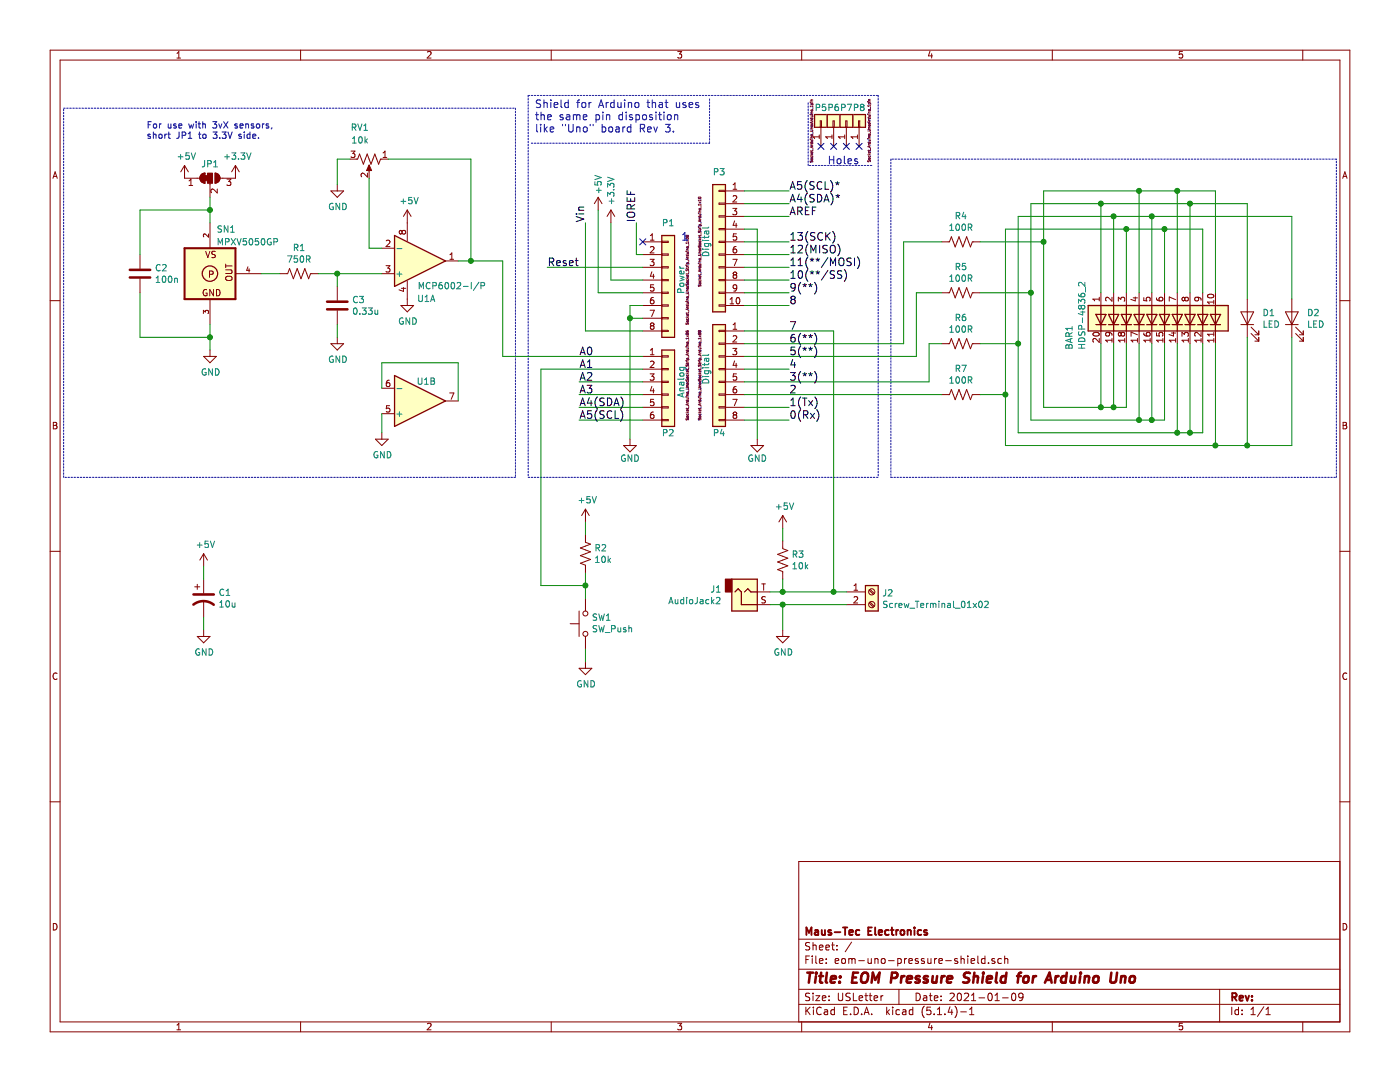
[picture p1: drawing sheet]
EESchema Schematic File Version 4
LIBS:eom-uno-pressure-shield-cache
EELAYER 30 0
EELAYER END
$Descr USLetter 11000 8500
encoding utf-8
Sheet 1 1
Title "EOM Pressure Shield for Arduino Uno"
Date "2021-01-09"
Rev ""
Comp "Maus-Tec Electronics"
Comment1 ""
Comment2 ""
Comment3 ""
Comment4 ""
$EndDescr
Text Label 4600 1750 1    60   ~ 0
Vin
Text Label 5000 1750 1    60   ~ 0
IOREF
Text Label 4550 2800 0    60   ~ 0
A0
Text Label 4550 2900 0    60   ~ 0
A1
Text Label 4550 3000 0    60   ~ 0
A2
Text Label 4550 3100 0    60   ~ 0
A3
Text Label 4550 3200 0    60   ~ 0
A4(SDA)
Text Label 4550 3300 0    60   ~ 0
A5(SCL)
Text Label 6200 3300 0    60   ~ 0
0(Rx)
Text Label 6200 3100 0    60   ~ 0
2
Text Label 6200 3200 0    60   ~ 0
1(Tx)
Text Label 6200 3000 0    60   ~ 0
3(**)
Text Label 6200 2900 0    60   ~ 0
4
Text Label 6200 2800 0    60   ~ 0
5(**)
Text Label 6200 2700 0    60   ~ 0
6(**)
Text Label 6200 2600 0    60   ~ 0
7
Text Label 6200 2400 0    60   ~ 0
8
Text Label 6200 2300 0    60   ~ 0
9(**)
Text Label 6200 2200 0    60   ~ 0
10(**/SS)
Text Label 6200 2100 0    60   ~ 0
11(**/MOSI)
Text Label 6200 2000 0    60   ~ 0
12(MISO)
Text Label 6200 1900 0    60   ~ 0
13(SCK)
Text Label 6200 1700 0    60   ~ 0
AREF
NoConn ~ 5050 1900
Text Label 6200 1600 0    60   ~ 0
A4(SDA)*
Text Label 6200 1500 0    60   ~ 0
A5(SCL)*
Text Notes 6500 1300 0    60   ~ 0
Holes
Text Notes 4200 1050 0    60   ~ 0
Shield for Arduino that uses\nthe same pin disposition\nlike "Uno" board Rev 3.
$Comp
L Connector_Generic:Conn_01x08 P1
U 1 1
P 5250 2200
F 0 "P1" H 5250 2650 50  0000 C CNN
F 1 "Power" V 5350 2200 50  0000 C CNN
F 2 "Socket_Arduino_Uno:Socket_Strip_Arduino_1x08" V 5400 2200 20  0000 C CNN
F 3 "" H 5250 2200 50  0000 C CNN
	1    5250 2200
	1    0    0    -1  
$EndComp
Text Label 4300 2100 0    60   ~ 0
Reset
$Comp
L power:+3.3V #PWR012
U 1 1
P 4800 1750
F 0 "#PWR012" H 4800 1600 50  0001 C CNN
F 1 "+3.3V" V 4800 2000 50  0000 C CNN
F 2 "" H 4800 1750 50  0000 C CNN
F 3 "" H 4800 1750 50  0000 C CNN
	1    4800 1750
	1    0    0    -1  
$EndComp
$Comp
L power:+5V #PWR011
U 1 1
P 4700 1650
F 0 "#PWR011" H 4700 1500 50  0001 C CNN
F 1 "+5V" V 4700 1850 50  0000 C CNN
F 2 "" H 4700 1650 50  0000 C CNN
F 3 "" H 4700 1650 50  0000 C CNN
	1    4700 1650
	1    0    0    -1  
$EndComp
$Comp
L power:GND #PWR013
U 1 1
P 4950 3450
F 0 "#PWR013" H 4950 3200 50  0001 C CNN
F 1 "GND" H 4950 3300 50  0000 C CNN
F 2 "" H 4950 3450 50  0000 C CNN
F 3 "" H 4950 3450 50  0000 C CNN
	1    4950 3450
	1    0    0    -1  
$EndComp
$Comp
L power:GND #PWR014
U 1 1
P 5950 3450
F 0 "#PWR014" H 5950 3200 50  0001 C CNN
F 1 "GND" H 5950 3300 50  0000 C CNN
F 2 "" H 5950 3450 50  0000 C CNN
F 3 "" H 5950 3450 50  0000 C CNN
	1    5950 3450
	1    0    0    -1  
$EndComp
$Comp
L Connector_Generic:Conn_01x06 P2
U 1 1
P 5250 3000
F 0 "P2" H 5250 2600 50  0000 C CNN
F 1 "Analog" V 5350 3000 50  0000 C CNN
F 2 "Socket_Arduino_Uno:Socket_Strip_Arduino_1x06" V 5400 3050 20  0000 C CNN
F 3 "" H 5250 3000 50  0000 C CNN
	1    5250 3000
	1    0    0    -1  
$EndComp
$Comp
L Connector_Generic:Conn_01x01 P5
U 1 1
P 6450 950
F 0 "P5" V 6550 950 50  0000 C CNN
F 1 "CONN_01X01" V 6550 950 50  0001 C CNN
F 2 "Socket_Arduino_Uno:Arduino_1pin" H 6371 1024 20  0000 C CNN
F 3 "" H 6450 950 50  0000 C CNN
	1    6450 950 
	0    -1   -1   0   
$EndComp
$Comp
L Connector_Generic:Conn_01x01 P6
U 1 1
P 6550 950
F 0 "P6" V 6650 950 50  0000 C CNN
F 1 "CONN_01X01" V 6650 950 50  0001 C CNN
F 2 "Socket_Arduino_Uno:Arduino_1pin" H 6550 950 20  0001 C CNN
F 3 "" H 6550 950 50  0000 C CNN
	1    6550 950 
	0    -1   -1   0   
$EndComp
$Comp
L Connector_Generic:Conn_01x01 P7
U 1 1
P 6650 950
F 0 "P7" V 6750 950 50  0000 C CNN
F 1 "CONN_01X01" V 6750 950 50  0001 C CNN
F 2 "Socket_Arduino_Uno:Arduino_1pin" V 6650 950 20  0001 C CNN
F 3 "" H 6650 950 50  0000 C CNN
	1    6650 950 
	0    -1   -1   0   
$EndComp
$Comp
L Connector_Generic:Conn_01x01 P8
U 1 1
P 6750 950
F 0 "P8" V 6850 950 50  0000 C CNN
F 1 "CONN_01X01" V 6850 950 50  0001 C CNN
F 2 "Socket_Arduino_Uno:Arduino_1pin" H 6674 872 20  0000 C CNN
F 3 "" H 6750 950 50  0000 C CNN
	1    6750 950 
	0    -1   -1   0   
$EndComp
NoConn ~ 6450 1150
NoConn ~ 6550 1150
NoConn ~ 6650 1150
NoConn ~ 6750 1150
$Comp
L Connector_Generic:Conn_01x08 P4
U 1 1
P 5650 2900
F 0 "P4" H 5650 2400 50  0000 C CNN
F 1 "Digital" V 5750 2900 50  0000 C CNN
F 2 "Socket_Arduino_Uno:Socket_Strip_Arduino_1x08" V 5800 2850 20  0000 C CNN
F 3 "" H 5650 2900 50  0000 C CNN
	1    5650 2900
	-1   0    0    -1  
$EndComp
Wire Notes Line
	4175 1125 5575 1125
Wire Notes Line
	5575 1125 5575 775 
Wire Wire Line
	5000 1750 5000 2000
Wire Wire Line
	5000 2000 5050 2000
Wire Wire Line
	5050 2200 4800 2200
Wire Wire Line
	5050 2300 4700 2300
Wire Wire Line
	5050 2600 4600 2600
Wire Wire Line
	5050 2400 4950 2400
Wire Wire Line
	5050 2500 4950 2500
Connection ~ 4950 2500
Wire Wire Line
	4600 2600 4600 1750
Wire Wire Line
	4700 2300 4700 1650
Wire Wire Line
	4800 2200 4800 1750
Wire Wire Line
	5050 3000 4550 3000
Wire Wire Line
	5050 3100 4550 3100
Wire Wire Line
	5050 3200 4550 3200
Wire Wire Line
	5050 3300 4550 3300
$Comp
L Connector_Generic:Conn_01x10 P3
U 1 1
P 5650 1900
F 0 "P3" H 5650 2450 50  0000 C CNN
F 1 "Digital" V 5750 1900 50  0000 C CNN
F 2 "Socket_Arduino_Uno:Socket_Strip_Arduino_1x10" V 5800 1900 20  0000 C CNN
F 3 "" H 5650 1900 50  0000 C CNN
	1    5650 1900
	-1   0    0    -1  
$EndComp
Wire Wire Line
	5850 2400 6200 2400
Wire Wire Line
	5850 2300 6200 2300
Wire Wire Line
	5850 2200 6200 2200
Wire Wire Line
	5850 2100 6200 2100
Wire Wire Line
	5850 2000 6200 2000
Wire Wire Line
	5850 1900 6200 1900
Wire Wire Line
	5850 1700 6200 1700
Wire Wire Line
	5850 1600 6200 1600
Wire Wire Line
	5850 1500 6200 1500
Wire Wire Line
	5850 3300 6200 3300
Wire Wire Line
	5850 3200 6200 3200
Wire Wire Line
	5850 2900 6200 2900
Wire Wire Line
	5850 1800 5950 1800
Wire Wire Line
	5950 1800 5950 3450
Wire Wire Line
	4950 2400 4950 2500
Wire Wire Line
	4950 2500 4950 3450
Wire Wire Line
	5050 2100 4300 2100
Text Notes 5350 1900 0    60   ~ 0
1
Wire Notes Line
	6850 1300 6350 1300
Wire Notes Line
	6350 1300 6350 800 
$Comp
L MPXV4006GP:MPXV4006GP SN1
U 1 1
P 1650 2150
F 0 "SN1" H 1700 2500 50  0000 L CNN
F 1 "MPXV5050GP" H 1700 2400 50  0000 L CNN
F 2 "MPXV4006GP:SOP8-1369" H 1650 2150 50  0001 L BNN
F 3 "" H 1650 2150 50  0001 L BNN
	1    1650 2150
	1    0    0    -1  
$EndComp
$Comp
L Amplifier_Operational:MCP6002-xP U1
U 1 1
P 3300 2050
F 0 "U1" H 3350 2350 50  0000 C CNN
F 1 "MCP6002-I/P" H 3550 2250 50  0000 C CNN
F 2 "Package_DIP:DIP-8_W7.62mm_LongPads" H 3300 2050 50  0001 C CNN
F 3 "http://ww1.microchip.com/downloads/en/DeviceDoc/21733j.pdf" H 3300 2050 50  0001 C CNN
	1    3300 2050
	1    0    0    1   
$EndComp
$Comp
L Amplifier_Operational:MCP6002-xP U1
U 2 1
P 3300 3150
F 0 "U1" H 3350 3000 50  0000 C CNN
F 1 "MCP6002-I/P" H 3300 2874 50  0001 C CNN
F 2 "Package_DIP:DIP-8_W7.62mm_LongPads" H 3300 3150 50  0001 C CNN
F 3 "http://ww1.microchip.com/downloads/en/DeviceDoc/21733j.pdf" H 3300 3150 50  0001 C CNN
	2    3300 3150
	1    0    0    1   
$EndComp
$Comp
L Amplifier_Operational:MCP6002-xP U1
U 3 1
P 3300 2050
F 0 "U1" H 3258 2096 50  0001 L CNN
F 1 "MCP6002-I/P" V 3700 1800 50  0001 L CNN
F 2 "Package_DIP:DIP-8_W7.62mm_LongPads" H 3300 2050 50  0001 C CNN
F 3 "http://ww1.microchip.com/downloads/en/DeviceDoc/21733j.pdf" H 3300 2050 50  0001 C CNN
	3    3300 2050
	1    0    0    -1  
$EndComp
$Comp
L power:GND #PWR08
U 1 1
P 3200 2350
F 0 "#PWR08" H 3200 2100 50  0001 C CNN
F 1 "GND" H 3205 2177 50  0000 C CNN
F 2 "" H 3200 2350 50  0001 C CNN
F 3 "" H 3200 2350 50  0001 C CNN
	1    3200 2350
	1    0    0    -1  
$EndComp
$Comp
L power:+5V #PWR07
U 1 1
P 3200 1750
F 0 "#PWR07" H 3200 1600 50  0001 C CNN
F 1 "+5V" H 3215 1923 50  0000 C CNN
F 2 "" H 3200 1750 50  0001 C CNN
F 3 "" H 3200 1750 50  0001 C CNN
	1    3200 1750
	1    0    0    -1  
$EndComp
$Comp
L Device:R_US R1
U 1 1
P 2350 2150
F 0 "R1" V 2145 2150 50  0000 C CNN
F 1 "750R" V 2236 2150 50  0000 C CNN
F 2 "Resistor_THT:R_Axial_DIN0207_L6.3mm_D2.5mm_P10.16mm_Horizontal" V 2390 2140 50  0001 C CNN
F 3 "~" H 2350 2150 50  0001 C CNN
	1    2350 2150
	0    1    1    0   
$EndComp
$Comp
L Device:C C3
U 1 1
P 2650 2400
F 0 "C3" H 2765 2446 50  0000 L CNN
F 1 "0.33u" H 2765 2355 50  0000 L CNN
F 2 "Capacitor_THT:C_Disc_D5.0mm_W2.5mm_P2.50mm" H 2688 2250 50  0001 C CNN
F 3 "~" H 2650 2400 50  0001 C CNN
	1    2650 2400
	1    0    0    -1  
$EndComp
$Comp
L power:GND #PWR05
U 1 1
P 2650 2650
F 0 "#PWR05" H 2650 2400 50  0001 C CNN
F 1 "GND" H 2655 2477 50  0000 C CNN
F 2 "" H 2650 2650 50  0001 C CNN
F 3 "" H 2650 2650 50  0001 C CNN
	1    2650 2650
	1    0    0    -1  
$EndComp
$Comp
L power:GND #PWR02
U 1 1
P 1650 2750
F 0 "#PWR02" H 1650 2500 50  0001 C CNN
F 1 "GND" H 1655 2577 50  0000 C CNN
F 2 "" H 1650 2750 50  0001 C CNN
F 3 "" H 1650 2750 50  0001 C CNN
	1    1650 2750
	1    0    0    -1  
$EndComp
$Comp
L Jumper:SolderJumper_3_Bridged12 JP1
U 1 1
P 1650 1400
F 0 "JP1" H 1650 1513 50  0000 C CNN
F 1 "SolderJumper_3_Bridged12" H 1650 1514 50  0001 C CNN
F 2 "Jumper:SolderJumper-3_P1.3mm_Bridged12_Pad1.0x1.5mm_NumberLabels" H 1650 1400 50  0001 C CNN
F 3 "~" H 1650 1400 50  0001 C CNN
	1    1650 1400
	1    0    0    -1  
$EndComp
$Comp
L power:+5V #PWR01
U 1 1
P 1450 1400
F 0 "#PWR01" H 1450 1250 50  0001 C CNN
F 1 "+5V" H 1465 1573 50  0000 C CNN
F 2 "" H 1450 1400 50  0001 C CNN
F 3 "" H 1450 1400 50  0001 C CNN
	1    1450 1400
	1    0    0    -1  
$EndComp
$Comp
L power:+3.3V #PWR03
U 1 1
P 1850 1400
F 0 "#PWR03" H 1850 1250 50  0001 C CNN
F 1 "+3.3V" H 1865 1573 50  0000 C CNN
F 2 "" H 1850 1400 50  0001 C CNN
F 3 "" H 1850 1400 50  0001 C CNN
	1    1850 1400
	1    0    0    -1  
$EndComp
Wire Wire Line
	1650 1550 1650 1650
Wire Wire Line
	1650 2550 1650 2650
$Comp
L Device:C C2
U 1 1
P 1100 2150
F 0 "C2" H 1215 2196 50  0000 L CNN
F 1 "100n" H 1215 2105 50  0000 L CNN
F 2 "Capacitor_THT:C_Disc_D5.0mm_W2.5mm_P2.50mm" H 1138 2000 50  0001 C CNN
F 3 "~" H 1100 2150 50  0001 C CNN
	1    1100 2150
	1    0    0    -1  
$EndComp
Connection ~ 1650 1650
Wire Wire Line
	1650 1650 1650 1750
Wire Wire Line
	1100 1650 1650 1650
Connection ~ 1650 2650
Wire Wire Line
	1650 2650 1650 2750
Wire Wire Line
	1100 2300 1100 2650
Wire Wire Line
	1100 2650 1650 2650
Wire Wire Line
	1100 1650 1100 2000
Text Notes 1150 1100 0    50   ~ 0
For use with 3vX sensors,\nshort JP1 to 3.3V side.
Wire Wire Line
	2650 2150 2650 2250
Wire Wire Line
	2650 2150 2500 2150
Wire Wire Line
	2650 2550 2650 2650
Wire Wire Line
	2050 2150 2200 2150
$Comp
L Device:R_POT_US RV1
U 1 1
P 2900 1250
F 0 "RV1" V 2650 1250 50  0000 R CNN
F 1 "10k" V 2750 1250 50  0000 R CNN
F 2 "Potentiometer_THT:Potentiometer_Bourns_3386P_Vertical" H 2900 1250 50  0001 C CNN
F 3 "~" H 2900 1250 50  0001 C CNN
	1    2900 1250
	0    1    1    0   
$EndComp
Wire Wire Line
	2650 2150 3000 2150
Connection ~ 2650 2150
Wire Wire Line
	3000 1950 2900 1950
Wire Wire Line
	2900 1950 2900 1400
Wire Wire Line
	3050 1250 3700 1250
Wire Wire Line
	3700 1250 3700 2050
Wire Wire Line
	3700 2050 3600 2050
$Comp
L power:GND #PWR04
U 1 1
P 2650 1450
F 0 "#PWR04" H 2650 1200 50  0001 C CNN
F 1 "GND" H 2655 1277 50  0000 C CNN
F 2 "" H 2650 1450 50  0001 C CNN
F 3 "" H 2650 1450 50  0001 C CNN
	1    2650 1450
	1    0    0    -1  
$EndComp
Wire Wire Line
	2650 1450 2650 1250
Wire Wire Line
	2650 1250 2750 1250
Wire Wire Line
	3600 3150 3600 2850
Wire Wire Line
	3600 2850 3000 2850
Wire Wire Line
	3000 2850 3000 3050
Wire Wire Line
	3000 3250 3000 3400
$Comp
L power:GND #PWR06
U 1 1
P 3000 3400
F 0 "#PWR06" H 3000 3150 50  0001 C CNN
F 1 "GND" H 3005 3227 50  0000 C CNN
F 2 "" H 3000 3400 50  0001 C CNN
F 3 "" H 3000 3400 50  0001 C CNN
	1    3000 3400
	1    0    0    -1  
$EndComp
Wire Notes Line
	4050 3750 500  3750
Wire Notes Line
	500  3750 500  850 
Wire Notes Line
	500  850  4050 850 
Wire Notes Line
	4050 850  4050 3750
$Comp
L LED:HDSP-4836_2 BAR1
U 1 1
P 9050 2500
F 0 "BAR1" H 9300 3150 50  0000 R CNN
F 1 "HDSP-4836_2" H 9300 3050 50  0000 R CNN
F 2 "Display:HDSP-4836" H 9050 1700 50  0001 C CNN
F 3 "https://docs.broadcom.com/docs/AV02-1798EN" H 7050 2700 50  0001 C CNN
	1    9050 2500
	0    -1   1    0   
$EndComp
$Comp
L Device:R_US R4
U 1 1
P 7550 1900
F 0 "R4" V 7345 1900 50  0000 C CNN
F 1 "100R" V 7436 1900 50  0000 C CNN
F 2 "Resistor_THT:R_Axial_DIN0207_L6.3mm_D2.5mm_P10.16mm_Horizontal" V 7590 1890 50  0001 C CNN
F 3 "~" H 7550 1900 50  0001 C CNN
	1    7550 1900
	0    1    1    0   
$EndComp
$Comp
L Device:R_US R5
U 1 1
P 7550 2300
F 0 "R5" V 7345 2300 50  0000 C CNN
F 1 "100R" V 7436 2300 50  0000 C CNN
F 2 "Resistor_THT:R_Axial_DIN0207_L6.3mm_D2.5mm_P10.16mm_Horizontal" V 7590 2290 50  0001 C CNN
F 3 "~" H 7550 2300 50  0001 C CNN
	1    7550 2300
	0    1    1    0   
$EndComp
$Comp
L Device:R_US R6
U 1 1
P 7550 2700
F 0 "R6" V 7345 2700 50  0000 C CNN
F 1 "100R" V 7436 2700 50  0000 C CNN
F 2 "Resistor_THT:R_Axial_DIN0207_L6.3mm_D2.5mm_P10.16mm_Horizontal" V 7590 2690 50  0001 C CNN
F 3 "~" H 7550 2700 50  0001 C CNN
	1    7550 2700
	0    1    1    0   
$EndComp
$Comp
L Device:R_US R7
U 1 1
P 7550 3100
F 0 "R7" V 7345 3100 50  0000 C CNN
F 1 "100R" V 7436 3100 50  0000 C CNN
F 2 "Resistor_THT:R_Axial_DIN0207_L6.3mm_D2.5mm_P10.16mm_Horizontal" V 7590 3090 50  0001 C CNN
F 3 "~" H 7550 3100 50  0001 C CNN
	1    7550 3100
	0    1    1    0   
$EndComp
Wire Wire Line
	7700 3100 7900 3100
Wire Wire Line
	7900 3100 7900 3500
Wire Wire Line
	7700 2700 8000 2700
Wire Wire Line
	8000 2700 8000 3400
Wire Wire Line
	7700 2300 8100 2300
Wire Wire Line
	8100 2300 8100 3300
Wire Wire Line
	7700 1900 8200 1900
Wire Wire Line
	8200 1900 8200 3200
Wire Wire Line
	8200 1900 8200 1500
Connection ~ 8200 1900
Wire Wire Line
	8100 2300 8100 1600
Connection ~ 8100 2300
Wire Wire Line
	8000 2700 8000 1700
Connection ~ 8000 2700
Wire Wire Line
	7900 3100 7900 1800
Connection ~ 7900 3100
Wire Wire Line
	8200 1500 8950 1500
Wire Wire Line
	8000 1700 8750 1700
Wire Wire Line
	7900 1800 8850 1800
Wire Wire Line
	8200 3200 8650 3200
Wire Wire Line
	8100 3300 8950 3300
Wire Wire Line
	8000 3400 9250 3400
Wire Wire Line
	7900 3500 9550 3500
Wire Wire Line
	8650 2700 8650 3200
Connection ~ 8650 3200
Wire Wire Line
	8650 3200 8750 3200
Wire Wire Line
	8750 2700 8750 3200
Connection ~ 8750 3200
Wire Wire Line
	8750 3200 8850 3200
Wire Wire Line
	8850 2700 8850 3200
Wire Wire Line
	8950 2700 8950 3300
Connection ~ 8950 3300
Wire Wire Line
	8950 3300 9050 3300
Wire Wire Line
	9050 2700 9050 3300
Connection ~ 9050 3300
Wire Wire Line
	9050 3300 9150 3300
Wire Wire Line
	9150 2700 9150 3300
Wire Wire Line
	9250 2700 9250 3400
Connection ~ 9250 3400
Wire Wire Line
	9250 3400 9350 3400
Wire Wire Line
	9350 2700 9350 3400
Connection ~ 9350 3400
Wire Wire Line
	9350 3400 9450 3400
Wire Wire Line
	9450 2700 9450 3400
Wire Wire Line
	9550 2700 9550 3500
Connection ~ 9550 3500
Wire Wire Line
	9550 3500 9800 3500
Wire Wire Line
	8100 1600 8650 1600
Wire Wire Line
	8650 1600 8650 2300
Connection ~ 8650 1600
Wire Wire Line
	8650 1600 9350 1600
Wire Wire Line
	8750 2300 8750 1700
Connection ~ 8750 1700
Wire Wire Line
	8750 1700 9050 1700
Wire Wire Line
	8850 2300 8850 1800
Connection ~ 8850 1800
Wire Wire Line
	8850 1800 9150 1800
Wire Wire Line
	8950 2300 8950 1500
Connection ~ 8950 1500
Wire Wire Line
	8950 1500 9250 1500
Wire Wire Line
	9050 2300 9050 1700
Connection ~ 9050 1700
Wire Wire Line
	9150 2300 9150 1800
Connection ~ 9150 1800
Wire Wire Line
	9150 1800 9450 1800
Wire Wire Line
	9250 2300 9250 1500
Connection ~ 9250 1500
Wire Wire Line
	9250 1500 9550 1500
Wire Wire Line
	9350 2300 9350 1600
Connection ~ 9350 1600
Wire Wire Line
	9350 1600 9800 1600
Wire Wire Line
	9450 2300 9450 1800
Wire Wire Line
	9550 2300 9550 1500
$Comp
L Device:LED D1
U 1 1
P 9800 2500
F 0 "D1" V 9839 2383 50  0000 R CNN
F 1 "LED" V 9748 2383 50  0000 R CNN
F 2 "LED_THT:LED_D3.0mm" H 9800 2500 50  0001 C CNN
F 3 "~" H 9800 2500 50  0001 C CNN
	1    9800 2500
	0    -1   -1   0   
$EndComp
$Comp
L Device:LED D2
U 1 1
P 10150 2500
F 0 "D2" V 10189 2383 50  0000 R CNN
F 1 "LED" V 10098 2383 50  0000 R CNN
F 2 "LED_THT:LED_D3.0mm" H 10150 2500 50  0001 C CNN
F 3 "~" H 10150 2500 50  0001 C CNN
	1    10150 2500
	0    -1   -1   0   
$EndComp
Wire Wire Line
	9800 1600 9800 2350
Wire Wire Line
	10150 2350 10150 1700
Wire Wire Line
	9050 1700 10150 1700
Wire Wire Line
	9800 2650 9800 3500
Connection ~ 9800 3500
Wire Wire Line
	10150 2650 10150 3500
Wire Wire Line
	9800 3500 10150 3500
Wire Notes Line
	10500 3750 10500 1250
Wire Notes Line
	10500 1250 7000 1250
Wire Notes Line
	7000 1250 7000 3750
Wire Notes Line
	7000 3750 10500 3750
Wire Notes Line
	4150 750  6900 750 
Wire Notes Line
	6900 750  6900 3750
Wire Notes Line
	4150 750  4150 3750
Wire Notes Line
	4150 3750 6900 3750
Wire Wire Line
	3700 2050 3950 2050
Wire Wire Line
	3950 2050 3950 2800
Wire Wire Line
	3950 2800 5050 2800
Connection ~ 3700 2050
Wire Wire Line
	5850 3100 7400 3100
Wire Wire Line
	7300 3000 7300 2700
Wire Wire Line
	7300 2700 7400 2700
Wire Wire Line
	5850 3000 7300 3000
Wire Wire Line
	7200 2800 7200 2300
Wire Wire Line
	7200 2300 7400 2300
Wire Wire Line
	5850 2800 7200 2800
Wire Wire Line
	7100 2700 7100 1900
Wire Wire Line
	7100 1900 7400 1900
Wire Wire Line
	5850 2700 7100 2700
$Comp
L Connector:AudioJack2 J1
U 1 1
P 5850 4650
F 0 "J1" H 5671 4633 50  0000 R CNN
F 1 "AudioJack2" H 5671 4724 50  0000 R CNN
F 2 "Connector_Audio:Jack_3.5mm_CUI_SJ1-3533NG_Horizontal" H 5850 4650 50  0001 C CNN
F 3 "~" H 5850 4650 50  0001 C CNN
	1    5850 4650
	1    0    0    1   
$EndComp
$Comp
L Device:R_US R3
U 1 1
P 6150 4400
F 0 "R3" H 6218 4446 50  0000 L CNN
F 1 "10k" H 6218 4355 50  0000 L CNN
F 2 "Resistor_THT:R_Axial_DIN0207_L6.3mm_D2.5mm_P10.16mm_Horizontal" V 6190 4390 50  0001 C CNN
F 3 "~" H 6150 4400 50  0001 C CNN
	1    6150 4400
	1    0    0    -1  
$EndComp
Wire Wire Line
	6050 4650 6150 4650
Wire Wire Line
	6150 4650 6150 4550
Wire Wire Line
	6050 4750 6150 4750
$Comp
L power:+5V #PWR015
U 1 1
P 6150 4150
F 0 "#PWR015" H 6150 4000 50  0001 C CNN
F 1 "+5V" H 6165 4323 50  0000 C CNN
F 2 "" H 6150 4150 50  0001 C CNN
F 3 "" H 6150 4150 50  0001 C CNN
	1    6150 4150
	1    0    0    -1  
$EndComp
$Comp
L power:GND #PWR016
U 1 1
P 6150 4950
F 0 "#PWR016" H 6150 4700 50  0001 C CNN
F 1 "GND" H 6155 4777 50  0000 C CNN
F 2 "" H 6150 4950 50  0001 C CNN
F 3 "" H 6150 4950 50  0001 C CNN
	1    6150 4950
	1    0    0    -1  
$EndComp
Wire Wire Line
	6150 4250 6150 4150
Wire Wire Line
	6150 4750 6150 4950
Wire Wire Line
	6150 4650 6550 4650
Wire Wire Line
	6550 4650 6550 2600
Wire Wire Line
	5850 2600 6550 2600
Connection ~ 6150 4650
$Comp
L Connector:Screw_Terminal_01x02 J2
U 1 1
P 6850 4650
F 0 "J2" H 6930 4642 50  0000 L CNN
F 1 "Screw_Terminal_01x02" H 6930 4551 50  0000 L CNN
F 2 "TerminalBlock:TerminalBlock_bornier-2_P5.08mm" H 6850 4650 50  0001 C CNN
F 3 "~" H 6850 4650 50  0001 C CNN
	1    6850 4650
	1    0    0    -1  
$EndComp
Connection ~ 6550 4650
Connection ~ 6150 4750
Wire Wire Line
	6550 4650 6650 4650
Wire Wire Line
	6150 4750 6650 4750
$Comp
L Switch:SW_Push SW1
U 1 1
P 4600 4900
F 0 "SW1" V 4646 4852 50  0000 R CNN
F 1 "SW_Push" V 4555 4852 50  0000 R CNN
F 2 "Button_Switch_THT:SW_PUSH_6mm" H 4600 5100 50  0001 C CNN
F 3 "~" H 4600 5100 50  0001 C CNN
	1    4600 4900
	0    -1   -1   0   
$EndComp
$Comp
L Device:R_US R2
U 1 1
P 4600 4350
F 0 "R2" H 4668 4396 50  0000 L CNN
F 1 "10k" H 4668 4305 50  0000 L CNN
F 2 "Resistor_THT:R_Axial_DIN0207_L6.3mm_D2.5mm_P10.16mm_Horizontal" V 4640 4340 50  0001 C CNN
F 3 "~" H 4600 4350 50  0001 C CNN
	1    4600 4350
	1    0    0    -1  
$EndComp
$Comp
L power:+5V #PWR09
U 1 1
P 4600 4100
F 0 "#PWR09" H 4600 3950 50  0001 C CNN
F 1 "+5V" H 4615 4273 50  0000 C CNN
F 2 "" H 4600 4100 50  0001 C CNN
F 3 "" H 4600 4100 50  0001 C CNN
	1    4600 4100
	1    0    0    -1  
$EndComp
$Comp
L power:GND #PWR010
U 1 1
P 4600 5200
F 0 "#PWR010" H 4600 4950 50  0001 C CNN
F 1 "GND" H 4605 5027 50  0000 C CNN
F 2 "" H 4600 5200 50  0001 C CNN
F 3 "" H 4600 5200 50  0001 C CNN
	1    4600 5200
	1    0    0    -1  
$EndComp
Wire Wire Line
	4600 5200 4600 5100
Wire Wire Line
	4600 4700 4600 4600
Wire Wire Line
	4600 4200 4600 4100
Wire Wire Line
	4600 4600 4250 4600
Wire Wire Line
	4250 4600 4250 2900
Wire Wire Line
	4250 2900 5050 2900
Connection ~ 4600 4600
Wire Wire Line
	4600 4600 4600 4500
$Comp
L Device:CP1 C1
U 1 1
P 1600 4700
F 0 "C1" H 1715 4746 50  0000 L CNN
F 1 "10u" H 1715 4655 50  0000 L CNN
F 2 "Capacitor_THT:CP_Radial_D6.3mm_P2.50mm" H 1600 4700 50  0001 C CNN
F 3 "~" H 1600 4700 50  0001 C CNN
	1    1600 4700
	1    0    0    -1  
$EndComp
$Comp
L power:GND #PWR0101
U 1 1
P 1600 4950
F 0 "#PWR0101" H 1600 4700 50  0001 C CNN
F 1 "GND" H 1605 4777 50  0000 C CNN
F 2 "" H 1600 4950 50  0001 C CNN
F 3 "" H 1600 4950 50  0001 C CNN
	1    1600 4950
	1    0    0    -1  
$EndComp
$Comp
L power:+5V #PWR0102
U 1 1
P 1600 4450
F 0 "#PWR0102" H 1600 4300 50  0001 C CNN
F 1 "+5V" H 1615 4623 50  0000 C CNN
F 2 "" H 1600 4450 50  0001 C CNN
F 3 "" H 1600 4450 50  0001 C CNN
	1    1600 4450
	1    0    0    -1  
$EndComp
Wire Wire Line
	1600 4450 1600 4550
Wire Wire Line
	1600 4850 1600 4950
$EndSCHEMATC
